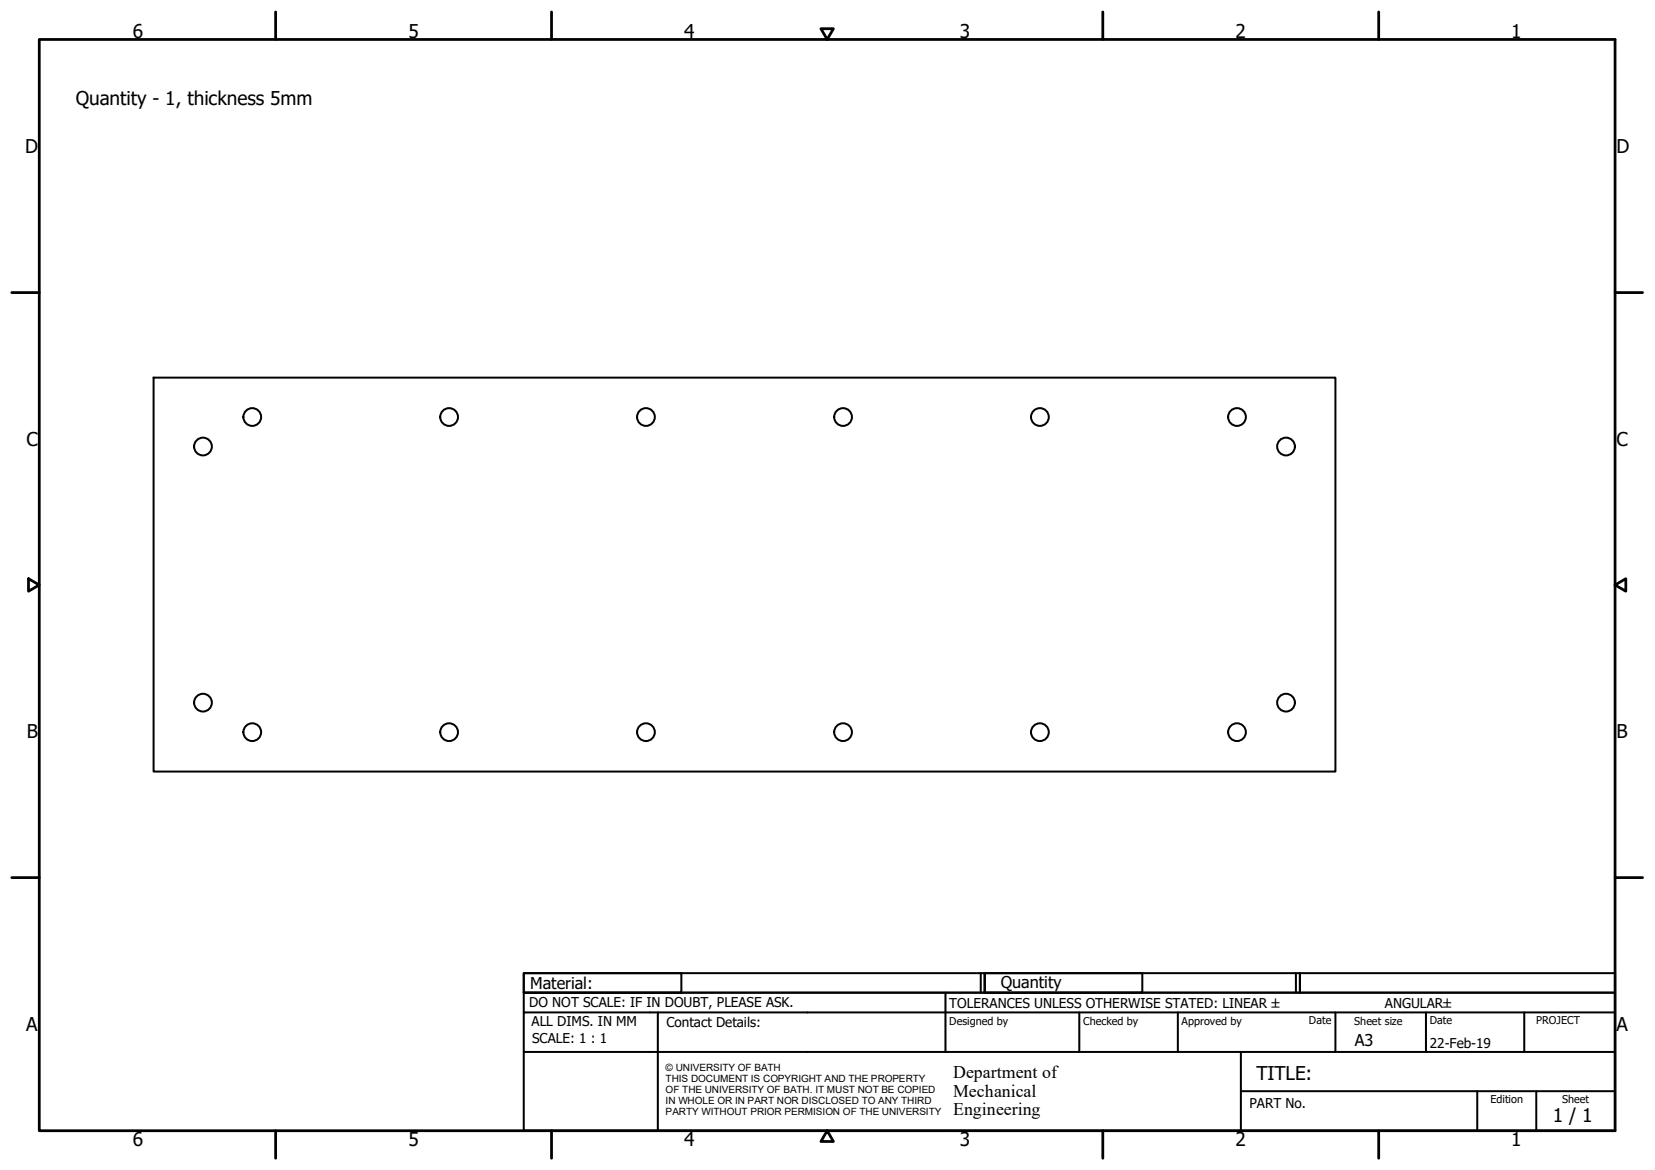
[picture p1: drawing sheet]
<svg xmlns="http://www.w3.org/2000/svg" width="420mm" height="297mm" viewBox="0 0 420 297" stroke-linecap="round" stroke-linejoin="round" font-family="sans-serif">
<!-- layer: Visible (ISO) -->
<g fill="none" stroke="#000" stroke-width=".51">
<path d="M39 95.9h300v100h-300z"/>
<circle cx="51.5" cy="113.4" r="2.25"/>
<circle cx="64" cy="105.9" r="2.25"/>
<circle cx="114" cy="105.9" r="2.25"/>
<circle cx="164" cy="105.9" r="2.25"/>
<circle cx="214" cy="105.9" r="2.25"/>
<circle cx="264" cy="105.9" r="2.25"/>
<circle cx="314" cy="105.9" r="2.25"/>
<circle cx="326.5" cy="113.4" r="2.25"/>
<circle cx="51.5" cy="178.4" r="2.25"/>
<circle cx="326.5" cy="178.4" r="2.25"/>
<circle cx="64" cy="185.9" r="2.25"/>
<circle cx="114" cy="185.9" r="2.25"/>
<circle cx="164" cy="185.9" r="2.25"/>
<circle cx="214" cy="185.9" r="2.25"/>
<circle cx="264" cy="185.9" r="2.25"/>
<circle cx="314" cy="185.9" r="2.25"/>
</g>
<!-- layer: Border (ISO) -->
<g fill="none" stroke="#000" stroke-width=".7">
<path d="M10 10h400v277.1h-400zM70 3v7M140 3v7M208.4 7.3h3.2l-1.6 2.7zM280 3v7M350 3v7M3 74.3h7M410 74.3h7M7.2 146.9l2.8 1.6-2.8 1.6zM410 148.5l2.7-1.6v3.2zM3 222.8h7M410 222.8h7"/>
<path d="M70 287.1v7M140 287.1v7M210 287.1l1.6 2.7h-3.2zM280 287.1v7M350 287.1v7"/>
</g>
<!-- layer: Title (ISO) -->
<g fill="none" stroke="#000" stroke-width=".51">
<path d="M133 247.1h40v4.9h-40zM133 247.1h117v4.9h-117zM133 257v-5h277v5M133 257h277v30.1h-277zM167 257v30.1M240 252v15.1M249 247.1v4.9M250 247.1h40v4.9h-40zM250 247.1h80v4.9h-80zM274 257v10.1M299 257v10.1M329 247.1v4.9"/>
<path d="M330 247.1h80v4.9h-80zM339 257v10.1M362 257v10.1M387 257v10.1M133 267.1h277M315 277h95M315 267.1v20M375 277v10.1M390 277v10.1"/>
</g>
<g font-size="4.8">
<text x="33.7" y="9.6">6</text>
<text x="103.7" y="9.6">5</text>
<text x="173.7" y="9.6">4</text>
<text x="243.7" y="9.6">3</text>
<text x="313.7" y="9.6">2</text>
<text x="383.7" y="9.6">1</text>
<text x="19.2" y="26.7">Quantity - 1, thickness 5mm</text>
<text x="6.3" y="38.9">D</text>
<text x="410.4" y="38.9">D</text>
<text x="6.7" y="113.2">C</text>
<text x="410.4" y="113.2">C</text>
<text x="6.8" y="187.4">B</text>
<text x="410.4" y="187.4">B</text>
<text x="6.7" y="261.7">A</text>
<text x="410.4" y="261.7">A</text>
<text x="319" y="274.2">TITLE:</text>
<text x="394.2" y="285">1 / 1</text>
<text x="33.7" y="291">6</text>
<text x="103.7" y="290.9">5</text>
<text x="173.7" y="290.9">4</text>
<text x="243.7" y="291">3</text>
<text x="313.7" y="291">2</text>
<text x="383.7" y="290.9">1</text>
</g>
<g font-size="4.5">
<text x="242" y="273.7">Department of</text>
<text x="242" y="278.4">Mechanical</text>
<text x="242" y="283.2">Engineering</text>
</g>
<g font-size="4.1">
<text x="134.6" y="251.1">Material:</text>
<text x="254.1" y="250.8">Quantity</text>
<text x="343.9" y="265.6">A3</text>
</g>
<g font-size="3.4">
<text x="134.4" y="255.6">DO NOT SCALE: IF IN DOUBT, PLEASE ASK.</text>
<text x="241" y="256">TOLERANCES UNLESS OTHERWISE STATED: LINEAR ±</text>
<text x="351.6" y="256">ANGULAR±</text>
<text x="134.9" y="260.6">ALL DIMS. IN MM</text>
<text x="169.2" y="260.7">Contact Details:</text>
<text x="135.1" y="264.8">SCALE: 1 : 1</text>
<text x="363" y="266">22-Feb-19</text>
<text x="317.2" y="281.2">PART No.</text>
</g>
<g font-size="2.7">
<text x="241" y="260.1">Designed by</text>
<text x="275" y="260.1">Checked by</text>
<text x="300" y="260.1">Approved by</text>
<text x="332.3" y="260">Date</text>
<text x="343.8" y="260.1">Sheet size</text>
<text x="363" y="260">Date</text>
<text x="390" y="260.1">PROJECT</text>
<text x="378.4" y="280.1">Edition</text>
<text x="396.6" y="280.1">Sheet</text>
</g>
<g font-size="2.5">
<text x="169" y="271.9">© UNIVERSITY OF BATH</text>
<text x="169" y="274.7">THIS DOCUMENT IS COPYRIGHT AND THE PROPERTY</text>
<text x="169" y="277.5">OF THE UNIVERSITY OF BATH. IT MUST NOT BE COPIED</text>
<text x="169" y="280.3">IN WHOLE OR IN PART NOR DISCLOSED TO ANY THIRD</text>
<text x="169" y="283.2">PARTY WITHOUT PRIOR PERMISION OF THE UNIVERSITY</text>
</g>
</svg>
